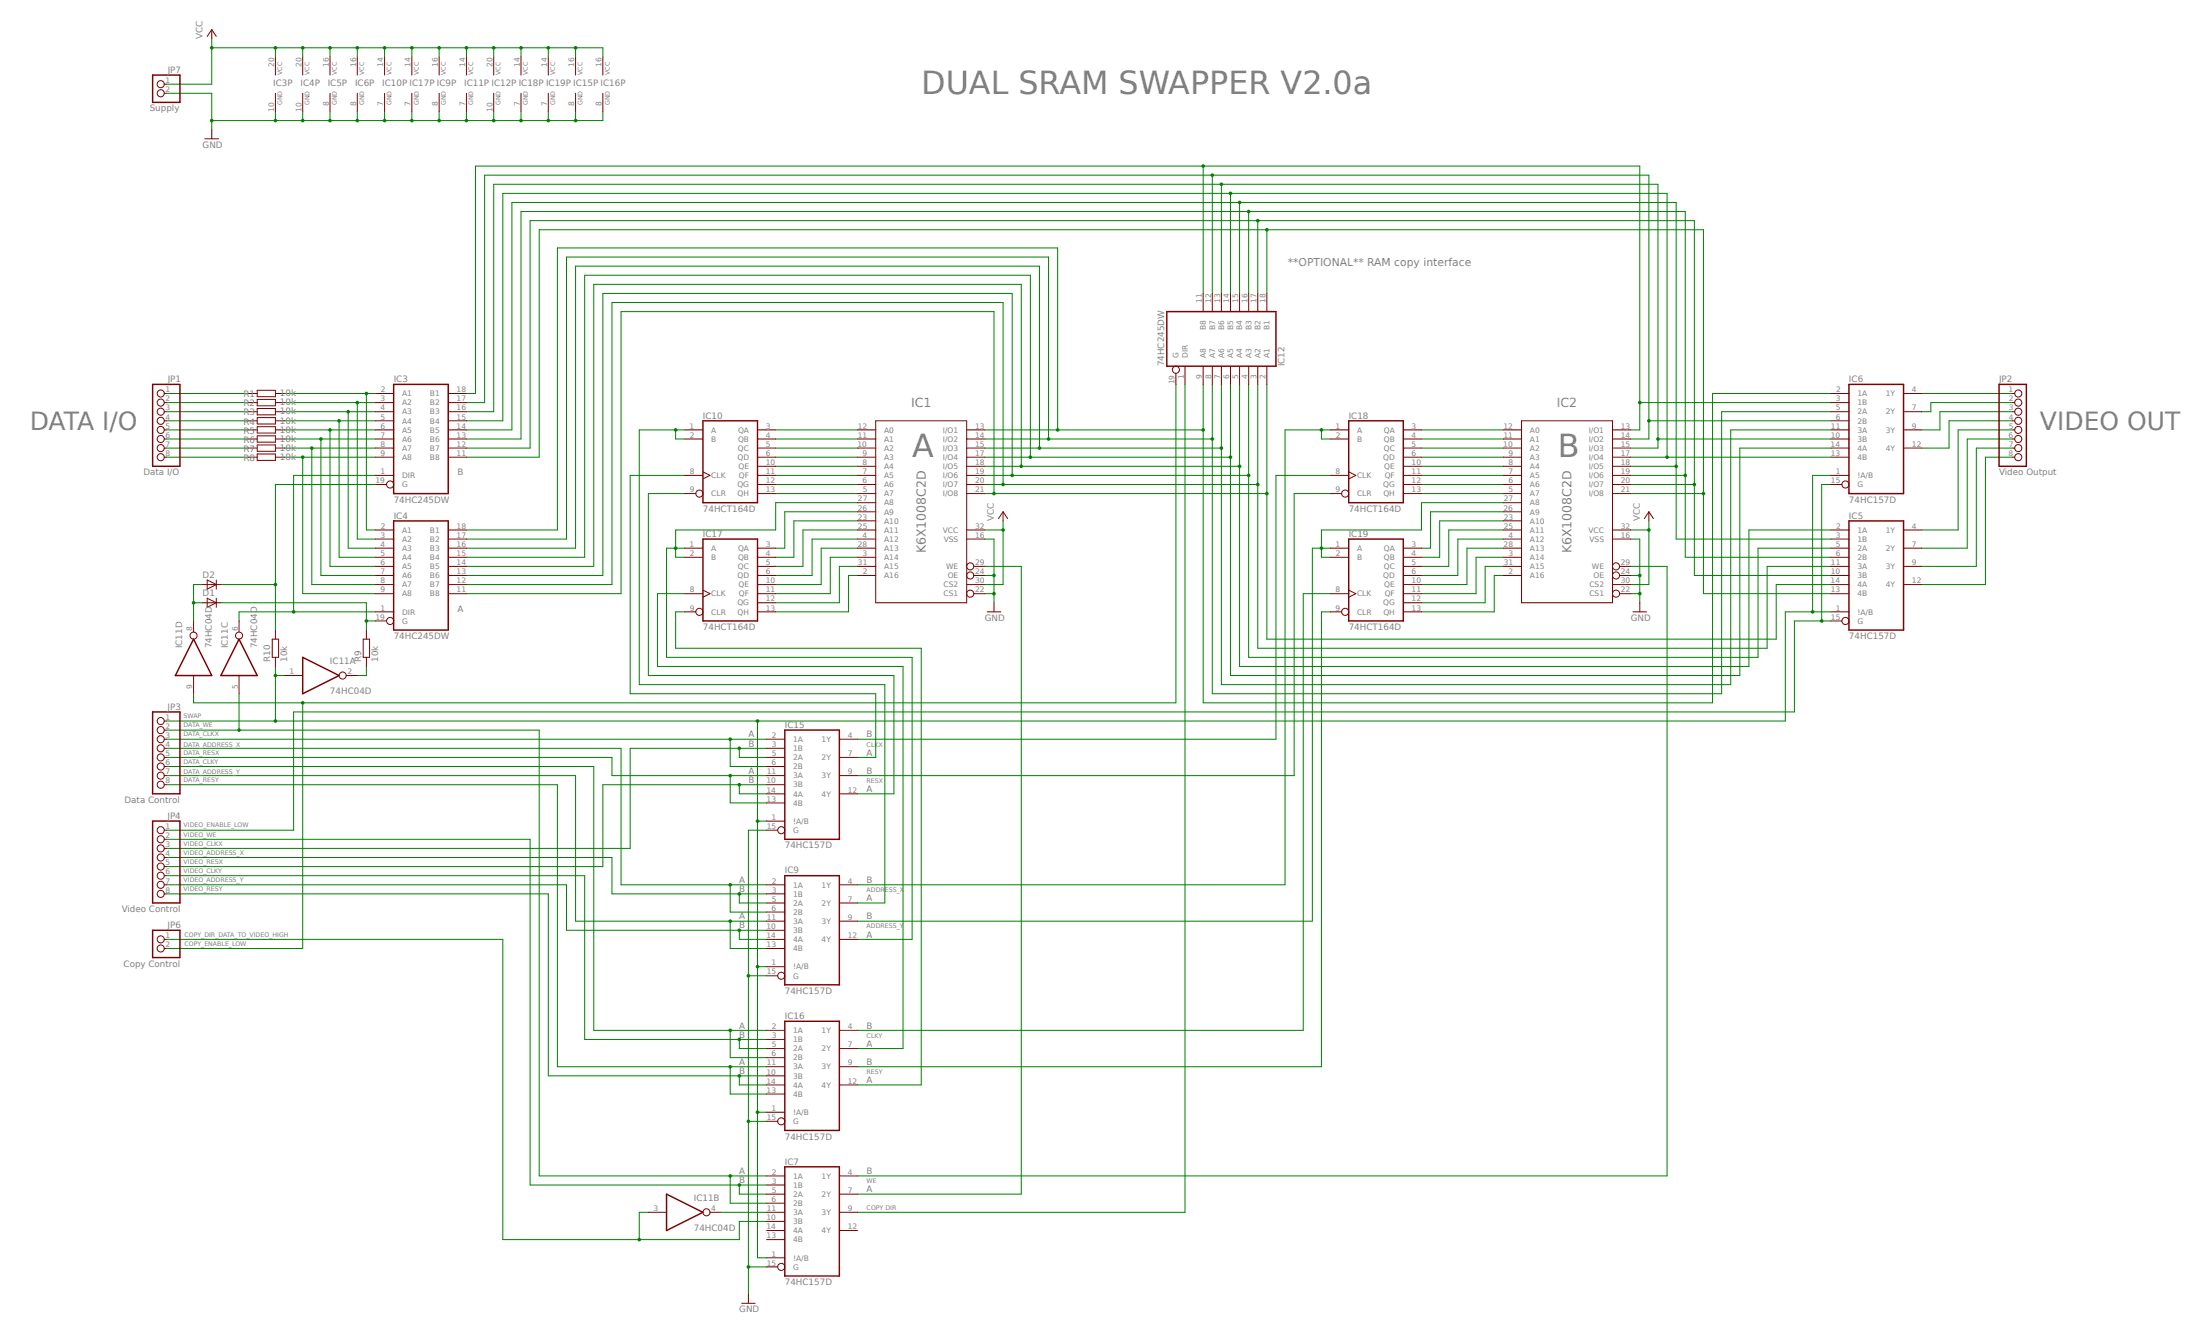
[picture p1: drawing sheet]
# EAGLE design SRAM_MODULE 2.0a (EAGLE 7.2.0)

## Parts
D1  D-A1-C3  [SOT23]
D2  D-A1-C3  [SOT23]
IC1  K6X1008C2D  [SOP32-5]
IC2  K6X1008C2D  [SOP32-5]
IC3  74HC245DW  [SO20W]
IC4  74HC245DW  [SO20W]
IC5  74HC157D  [SO16]
IC6  74HC157D  [SO16]
IC7  74HC157D  [SO16]
IC9  74HC157D  [SO16]
IC10  74HCT164D  [SO14]
IC11  74HC04D  [SO14]
IC12  74HC245DW  [SO20W]
IC15  74HC157D  [SO16]
IC16  74HC157D  [SO16]
IC17  74HCT164D  [SO14]
IC18  74HCT164D  [SO14]
IC19  74HCT164D  [SO14]
JP1  Data I/O  PINHD-1X8  [1X08]
JP2  Video Output  PINHD-1X8  [1X08]
JP3  Data Control  PINHD-1X8  [1X08]
JP4  Video Control  PINHD-1X8  [1X08]
JP6  Copy Control  PINHD-1X2  [1X02]
JP7  Supply  PINHD-1X2  [1X02]
R1  10k  R-EU_R0603  [R0603]
R2  10k  R-EU_R0603  [R0603]
R3  10k  R-EU_R0603  [R0603]
R4  10k  R-EU_R0603  [R0603]
R5  10k  R-EU_R0603  [R0603]
R6  10k  R-EU_R0603  [R0603]
R7  10k  R-EU_R0603  [R0603]
R8  10k  R-EU_R0603  [R0603]
R9  10k  R-EU_R0603  [R0603]
R10  10k  R-EU_R0603  [R0603]

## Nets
A_ADDRESS_X: IC9.7(2Y) IC10.1(A) IC10.2(B)
A_ADDRESS_Y: IC1.27(A8) IC9.12(4Y) IC17.1(A) IC17.2(B)
A_CLKX: IC10.8(CLK) IC15.7(2Y)
A_CLKY: IC16.7(2Y) IC17.8(CLK)
A_I/O1: IC1.13(I/O1) IC4.18(B1) IC6.2(1A) IC12.9(A8)
A_I/O2: IC1.14(I/O2) IC4.17(B2) IC6.5(2A) IC12.8(A7)
A_I/O3: IC1.15(I/O3) IC4.16(B3) IC6.11(3A) IC12.7(A6)
A_I/O4: IC1.17(I/O4) IC4.15(B4) IC6.14(4A) IC12.6(A5)
A_I/O5: IC1.18(I/O5) IC4.14(B5) IC5.2(1A) IC12.5(A4)
A_I/O6: IC1.19(I/O6) IC4.13(B6) IC5.5(2A) IC12.4(A3)
A_I/O7: IC1.20(I/O7) IC4.12(B7) IC5.11(3A) IC12.3(A2)
A_I/O8: IC1.21(I/O8) IC4.11(B8) IC5.14(4A) IC12.2(A1)
A_RESX: IC10.9(CLR) IC15.12(4Y)
A_RESY: IC16.12(4Y) IC17.9(CLR)
A_WE: IC1.29(WE) IC7.7(2Y)
B_ADDRESS_X: IC9.4(1Y) IC18.1(A) IC18.2(B)
B_ADDRESS_Y: IC2.27(A8) IC9.9(3Y) IC19.1(A) IC19.2(B)
B_CLKX: IC15.4(1Y) IC18.8(CLK)
B_CLKY: IC16.4(1Y) IC19.8(CLK)
B_I/O1: IC2.13(I/O1) IC3.18(B1) IC6.3(1B) IC12.11(B8)
B_I/O2: IC2.14(I/O2) IC3.17(B2) IC6.6(2B) IC12.12(B7)
B_I/O3: IC2.15(I/O3) IC3.16(B3) IC6.10(3B) IC12.13(B6)
B_I/O4: IC2.17(I/O4) IC3.15(B4) IC6.13(4B) IC12.14(B5)
B_I/O5: IC2.18(I/O5) IC3.14(B5) IC5.3(1B) IC12.15(B4)
B_I/O6: IC2.19(I/O6) IC3.13(B6) IC5.6(2B) IC12.16(B3)
B_I/O7: IC2.20(I/O7) IC3.12(B7) IC5.10(3B) IC12.17(B2)
B_I/O8: IC2.21(I/O8) IC3.11(B8) IC5.13(4B) IC12.18(B1)
B_RESX: IC15.9(3Y) IC18.9(CLR)
B_RESY: IC16.9(3Y) IC19.9(CLR)
B_WE: IC2.29(WE) IC7.4(1Y)
COPY_DIR_DATA_TO_VIDEO_HIGH: IC7.10(3B) IC11.3(B:I) JP6.1
COPY_ENABLE_LOW: IC11.9(D:I) IC12.19(G) JP6.2
DATA_ADDRESS_X: IC9.2(1A) IC9.6(2B) JP3.4
DATA_ADDRESS_Y: IC9.11(3A) IC9.13(4B) JP3.7
DATA_CLKX: IC15.2(1A) IC15.6(2B) JP3.3
DATA_CLKY: IC16.2(1A) IC16.6(2B) JP3.6
DATA_RESX: IC15.11(3A) IC15.13(4B) JP3.5
DATA_RESY: IC16.11(3A) IC16.13(4B) JP3.8
DATA_WE: IC7.2(1A) IC7.6(2B) IC11.5(C:I) JP3.2
GND: IC1.16(VSS) IC1.22(CS1) IC1.24(OE) IC2.16(VSS) IC2.22(CS1) IC2.24(OE) IC3.10(GND) IC4.10(GND) IC5.8(GND) IC6.8(GND) IC7.15(G) IC9.8(GND) IC9.15(G) IC10.7(GND) IC11.7(P:GND) IC12.10(GND) IC15.8(GND) IC15.15(G) IC16.8(GND) IC16.15(G) IC17.7(GND) IC18.7(GND) IC19.7(GND) JP7.2
INTERNAL_COPY_DIRECTION: IC7.9(3Y) IC12.1(DIR)
IO1: IC3.2(A1) IC4.2(A1) R1.2
IO2: IC3.3(A2) IC4.3(A2) R2.2
IO3: IC3.4(A3) IC4.4(A3) R3.2
IO4: IC3.5(A4) IC4.5(A4) R4.2
IO5: IC3.6(A5) IC4.6(A5) R5.2
IO6: IC3.7(A6) IC4.7(A6) R6.2
IO7: IC3.8(A7) IC4.8(A7) R7.2
IO8: IC3.9(A8) IC4.9(A8) R8.2
N$1: IC1.12(A0) IC10.3(QA)
N$2: IC7.11(3A) IC11.4(B:O)
N$3: D2.3(C) IC3.19(G) R10.2
N$4: D1.3(C) IC4.19(G) R9.2
N$5: IC1.11(A1) IC10.4(QB)
N$6: IC1.28(A13) IC17.10(QE)
N$7: IC1.10(A2) IC10.5(QC)
N$8: IC1.9(A3) IC10.6(QD)
N$9: IC1.8(A4) IC10.10(QE)
N$10: D1.1(A) D2.1(A) IC11.8(D:O)
N$11: IC1.7(A5) IC10.11(QF)
N$12: IC1.6(A6) IC10.12(QG)
N$13: JP1.8 R8.1
N$14: JP1.7 R7.1
N$15: JP1.6 R6.1
N$16: JP1.5 R5.1
N$17: IC1.5(A7) IC10.13(QH)
N$18: JP1.4 R4.1
N$19: IC1.26(A9) IC17.3(QA)
N$20: IC1.23(A10) IC17.4(QB)
N$21: IC1.25(A11) IC17.5(QC)
N$22: IC1.4(A12) IC17.6(QD)
N$23: IC1.3(A14) IC17.11(QF)
N$24: IC1.31(A15) IC17.12(QG)
N$25: IC1.2(A16) IC17.13(QH)
N$26: JP1.3 R3.1
N$27: IC2.26(A9) IC19.3(QA)
N$28: IC2.23(A10) IC19.4(QB)
N$29: IC2.25(A11) IC19.5(QC)
N$30: IC2.4(A12) IC19.6(QD)
N$31: IC2.28(A13) IC19.10(QE)
N$32: IC2.3(A14) IC19.11(QF)
N$33: IC2.31(A15) IC19.12(QG)
N$34: IC2.2(A16) IC19.13(QH)
N$35: IC2.12(A0) IC18.3(QA)
N$36: IC2.11(A1) IC18.4(QB)
N$37: IC2.10(A2) IC18.5(QC)
N$38: IC2.9(A3) IC18.6(QD)
N$39: IC2.8(A4) IC18.10(QE)
N$40: JP1.2 R2.1
N$41: IC2.7(A5) IC18.11(QF)
N$42: IC2.6(A6) IC18.12(QG)
N$43: IC3.1(DIR) IC4.1(DIR) IC11.6(C:O)
N$44: IC2.5(A7) IC18.13(QH)
N$45: IC11.2(A:O) R9.1
N$46: JP1.1 R1.1
O1: IC6.4(1Y) JP2.1
O2: IC6.7(2Y) JP2.2
O3: IC6.9(3Y) JP2.3
O4: IC6.12(4Y) JP2.4
O5: IC5.4(1Y) JP2.5
O6: IC5.7(2Y) JP2.6
O7: IC5.9(3Y) JP2.7
O8: IC5.12(4Y) JP2.8
SWAP: IC5.1(!A!/B) IC6.1(!A!/B) IC7.1(!A!/B) IC9.1(!A!/B) IC11.1(A:I) IC15.1(!A!/B) IC16.1(!A!/B) JP3.1 R10.1
VCC: IC1.30(CS2) IC1.32(VCC) IC2.30(CS2) IC2.32(VCC) IC3.20(VCC) IC4.20(VCC) IC5.16(VCC) IC6.16(VCC) IC9.16(VCC) IC10.14(VCC) IC11.14(P:VCC) IC12.20(VCC) IC15.16(VCC) IC16.16(VCC) IC17.14(VCC) IC18.14(VCC) IC19.14(VCC) JP7.1
VIDEO_ADDRESS_X: IC9.3(1B) IC9.5(2A) JP4.4
VIDEO_ADDRESS_Y: IC9.10(3B) IC9.14(4A) JP4.7
VIDEO_CLKX: IC15.3(1B) IC15.5(2A) JP4.3
VIDEO_CLKY: IC16.3(1B) IC16.5(2A) JP4.6
VIDEO_ENABLE_LOW: IC5.15(G) IC6.15(G) JP4.1
VIDEO_RESX: IC15.10(3B) IC15.14(4A) JP4.5
VIDEO_RESY: IC16.10(3B) IC16.14(4A) JP4.8
VIDEO_WE: IC7.3(1B) IC7.5(2A) JP4.2
Unconnected: IC7.12(4Y) IC7.13(4B) IC7.14(4A) IC11.10(E:O) IC11.11(E:I) IC11.12(F:O) IC11.13(F:I)

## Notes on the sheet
- DUAL SRAM
  SWAPPER
  
  V 2.0a
- **OPTIONAL**
  RAM copy
  interface
- DATA I/O | VIDEO OUT
- A | B
- B
- A
- A | B
- B | CLKX
- A
- A | B
- B | RESX
- A
- A | B
- B | ADDRESS_X
- A
- A | B
- B | ADDRESS_Y
- A
- A | B
- B | CLKY
- A
- A | B
- B | RESY
- A
- A | B
- B | WE
- A
- COPY DIR

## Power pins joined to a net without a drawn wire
GND: IC7.8(GND)
VCC: IC7.16(VCC)
